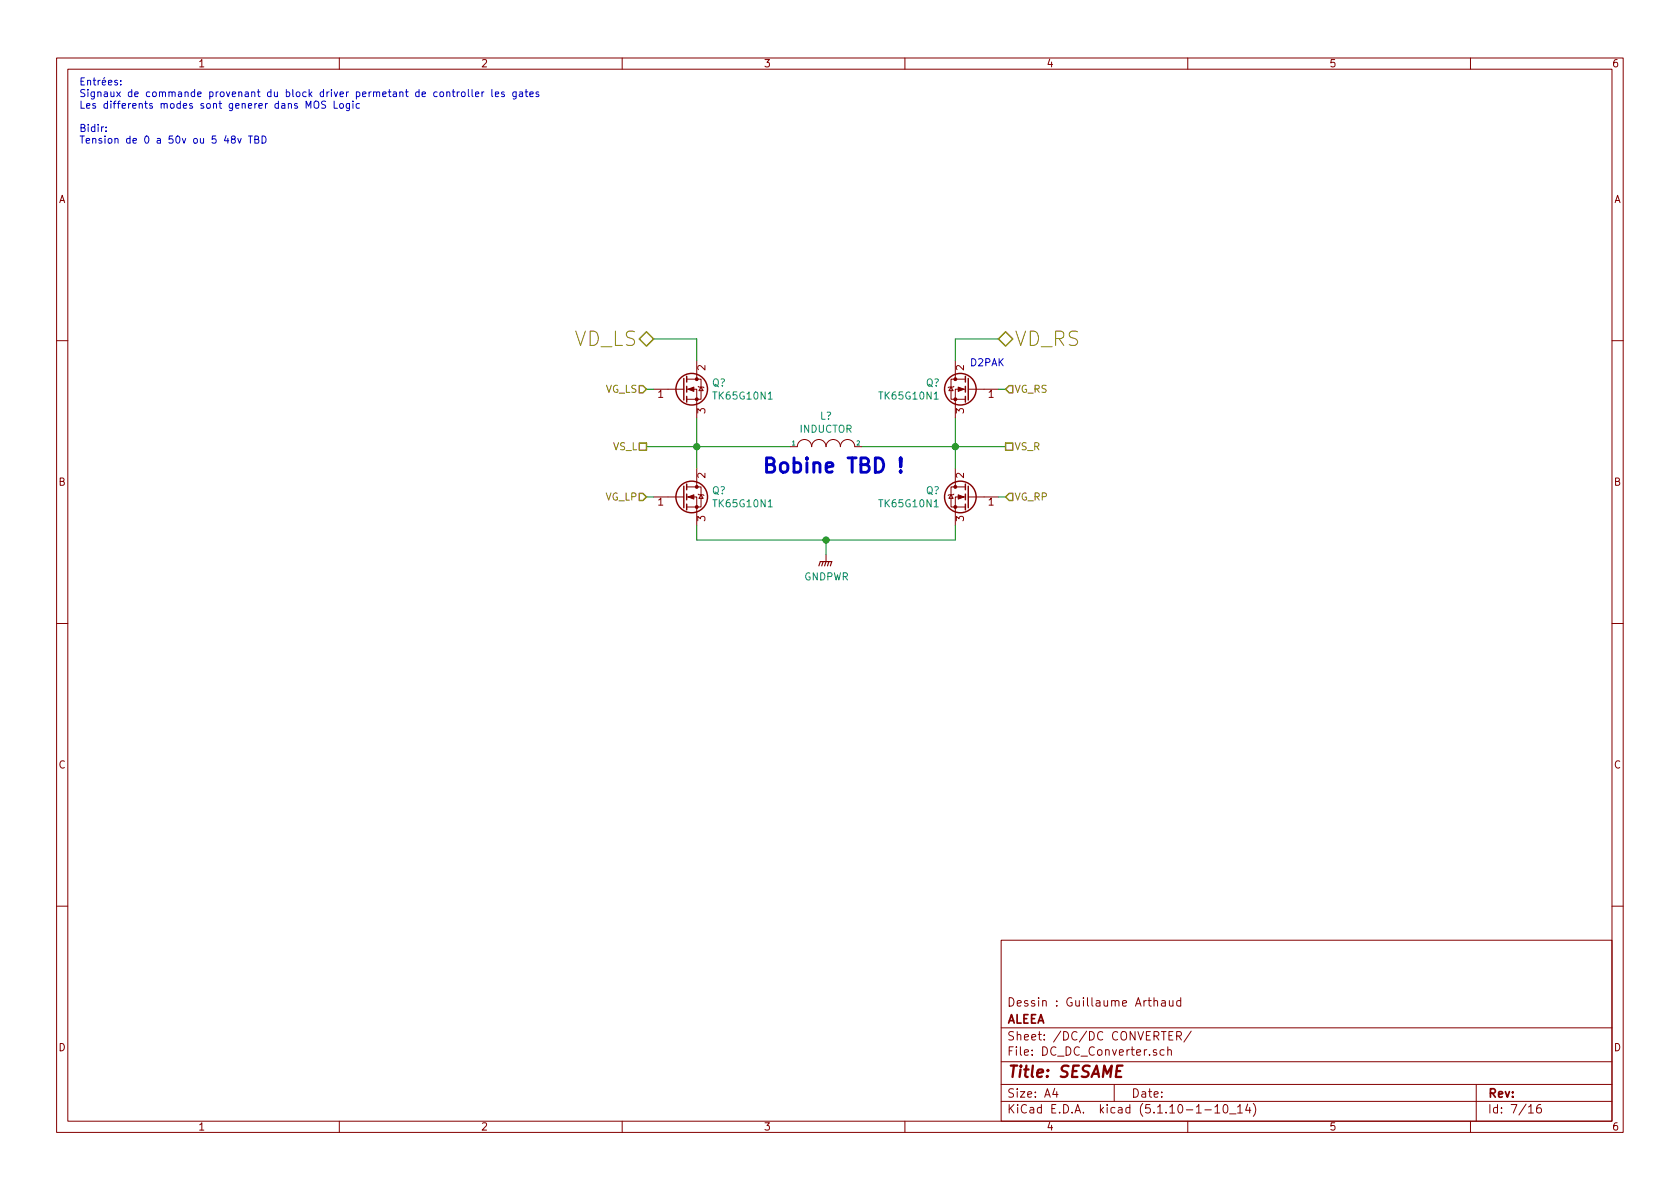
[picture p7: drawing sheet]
EESchema Schematic File Version 4
EELAYER 30 0
EELAYER END
$Descr A4 11693 8268
encoding utf-8
Sheet 7 16
Title "SESAME"
Date ""
Rev ""
Comp "ALEEA"
Comment1 "Dessin : Guillaume Arthaud"
Comment2 ""
Comment3 ""
Comment4 ""
$EndDescr
Text Notes 550  1000 0    50   ~ 0
Entrées:\nSignaux de commande provenant du block driver permetant de controller les gates\nLes differents modes sont generer dans MOS Logic\n\nBidir:\nTension de 0 a 50v ou 5 48v TBD\n
Text HLabel 4550 2350 0    100  BiDi ~ 0
VD_LS
Text HLabel 6950 2350 2    100  BiDi ~ 0
VD_RS
Text HLabel 4500 2700 0    50   Input ~ 0
VG_LS
Text HLabel 4500 3450 0    50   Input ~ 0
VG_LP
Text HLabel 7000 2700 2    50   Input ~ 0
VG_RS
Text HLabel 7000 3450 2    50   Input ~ 0
VG_RP
$Comp
L Device:Q_NMOS_GDS Q?
U 1 1
P 4750 2700
F 0 "Q?" H 4955 2746 50  0000 L CNN
F 1 "TK65G10N1" H 4955 2655 50  0000 L CNN
F 2 "" H 4950 2800 50  0001 C CNN
F 3 "~" H 4750 2700 50  0001 C CNN
	1    4750 2700
	1    0    0    -1  
$EndComp
$Comp
L Device:Q_NMOS_GDS Q?
U 1 1
P 4750 3450
F 0 "Q?" H 4955 3496 50  0000 L CNN
F 1 "TK65G10N1" H 4955 3405 50  0000 L CNN
F 2 "" H 4950 3550 50  0001 C CNN
F 3 "~" H 4750 3450 50  0001 C CNN
	1    4750 3450
	1    0    0    -1  
$EndComp
$Comp
L Device:Q_NMOS_GDS Q?
U 1 1
P 6750 2700
F 0 "Q?" H 6955 2746 50  0000 L CNN
F 1 "TK65G10N1" H 6955 2655 50  0000 L CNN
F 2 "" H 6950 2800 50  0001 C CNN
F 3 "~" H 6750 2700 50  0001 C CNN
	1    6750 2700
	-1   0    0    -1  
$EndComp
$Comp
L Device:Q_NMOS_GDS Q?
U 1 1
P 6750 3450
F 0 "Q?" H 6955 3496 50  0000 L CNN
F 1 "TK65G10N1" H 6955 3405 50  0000 L CNN
F 2 "" H 6950 3550 50  0001 C CNN
F 3 "~" H 6750 3450 50  0001 C CNN
	1    6750 3450
	-1   0    0    -1  
$EndComp
Wire Wire Line
	6650 2900 6650 3100
Wire Wire Line
	4850 3250 4850 3100
Wire Wire Line
	4850 3650 4850 3750
Wire Wire Line
	6650 3750 6650 3650
$Comp
L pspice:INDUCTOR L?
U 1 1
P 5750 3100
F 0 "L?" H 5750 3315 50  0000 C CNN
F 1 "INDUCTOR" H 5750 3224 50  0000 C CNN
F 2 "" H 5750 3100 50  0001 C CNN
F 3 "~" H 5750 3100 50  0001 C CNN
	1    5750 3100
	1    0    0    -1  
$EndComp
Wire Wire Line
	4850 3750 5750 3750
Wire Wire Line
	5500 3100 4850 3100
Connection ~ 4850 3100
Wire Wire Line
	4850 3100 4850 2900
Wire Wire Line
	6650 3100 6000 3100
Connection ~ 6650 3100
Wire Wire Line
	6650 3100 6650 3250
Wire Wire Line
	4850 2500 4850 2350
Wire Wire Line
	4550 2350 4850 2350
Wire Wire Line
	6650 2500 6650 2350
Wire Wire Line
	6950 2350 6650 2350
Text Notes 5300 3300 0    100  ~ 20
Bobine TBD !
Wire Wire Line
	5750 3850 5750 3750
Connection ~ 5750 3750
Wire Wire Line
	5750 3750 6650 3750
$Comp
L power:GNDPWR #PWR0127
U 1 1
P 5750 3850
F 0 "#PWR0127" H 5750 3650 50  0001 C CNN
F 1 "GNDPWR" H 5754 3696 50  0000 C CNN
F 2 "" H 5750 3800 50  0001 C CNN
F 3 "" H 5750 3800 50  0001 C CNN
	1    5750 3850
	1    0    0    -1  
$EndComp
Wire Wire Line
	7000 2700 6950 2700
Wire Wire Line
	7000 3450 6950 3450
Wire Wire Line
	4500 2700 4550 2700
Wire Wire Line
	4500 3450 4550 3450
Text HLabel 4500 3100 0    50   UnSpc ~ 0
VS_L
Wire Wire Line
	4500 3100 4850 3100
Text HLabel 7000 3100 2    50   UnSpc ~ 0
VS_R
Wire Wire Line
	7000 3100 6650 3100
Text Notes 6750 2550 0    50   ~ 0
D2PAK
$EndSCHEMATC
